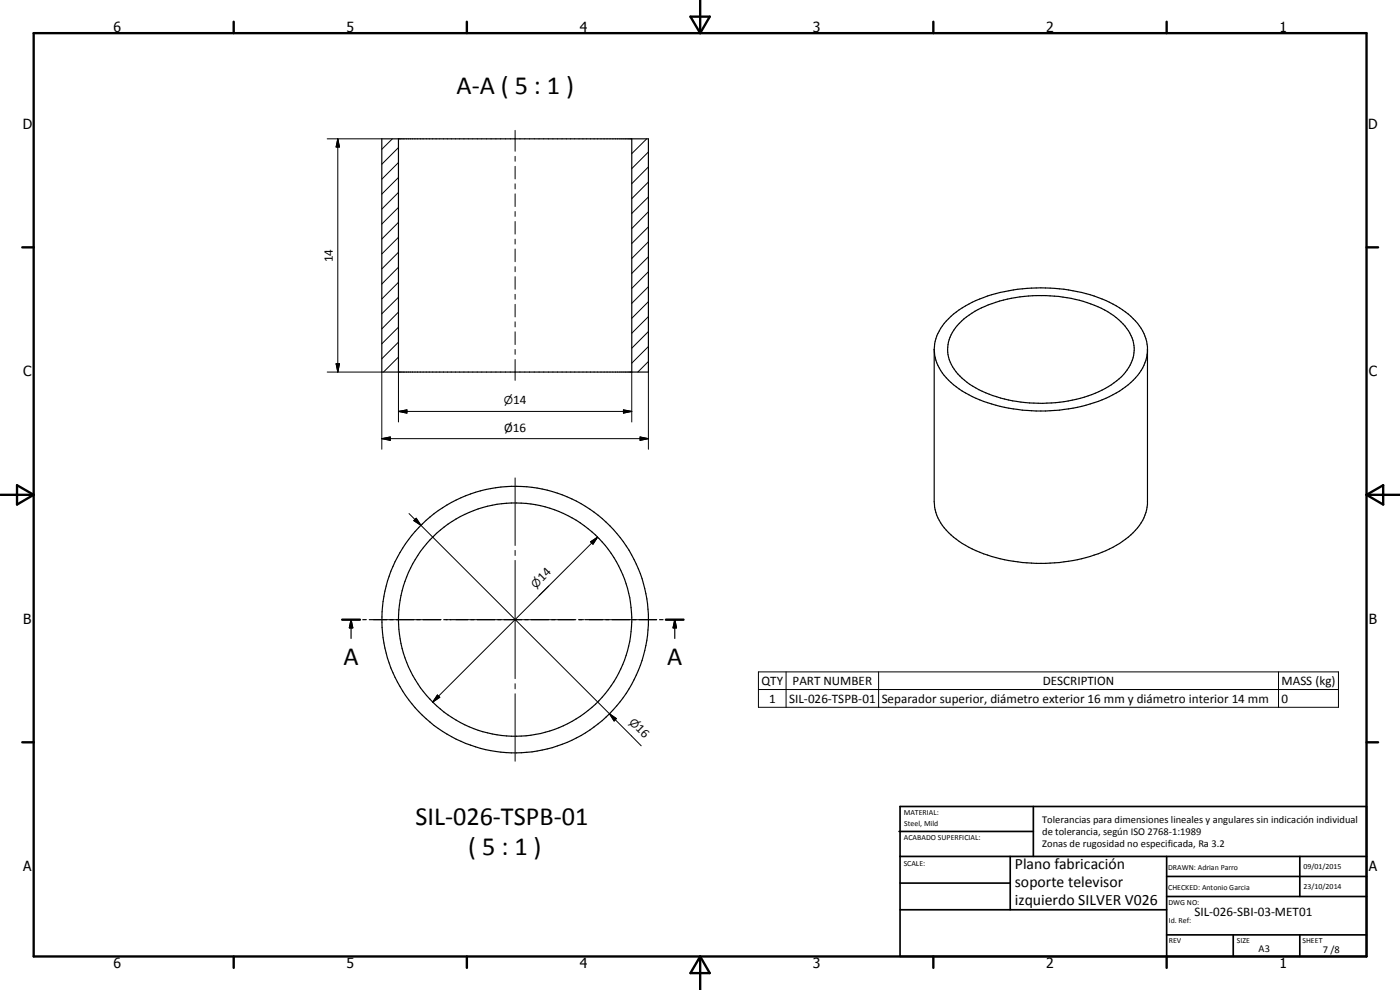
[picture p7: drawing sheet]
<svg xmlns="http://www.w3.org/2000/svg" width="420mm" height="297mm" viewBox="0 0 420 297" stroke-linecap="round" stroke-linejoin="round" font-family="sans-serif">
<g fill="none" stroke="#000" stroke-width=".35">
<path d="M114.6 41.7h80v69.9h-80zM119.6 41.7v69.9M189.6 41.7v69.9M284 96.3a35.1 35.1 0 0 1 21.5-9.5 49.5 49.5 0 0 1 29.5 5 17.3 17.3 0 0 1 9.1 10.6l.3 1.6v47.4a14.8 14.8 0 0 1-6.6 10.4 42.3 42.3 0 0 1-24 7.2 45.4 45.4 0 0 1-25.9-6.6 15 15 0 0 1-7.5-11.9v-45.7a12.6 12.6 0 0 1 3.6-8.5zM287.9 97a28.5 28.5 0 0 1 15.7-7.5 42 42 0 0 1 29.7 4.6 14.1 14.1 0 0 1 7.1 10.3 12.2 12.2 0 0 1-5.3 9.9 37 37 0 0 1-22.2 6.7 49.3 49.3 0 0 1-12.6-1.6 24.2 24.2 0 0 1-14.4-9.3 10.4 10.4 0 0 1 2-13.1zM280.4 104.8a14.9 14.9 0 0 0 7.5 11.9 45.4 45.4 0 0 0 25.9 6.6 49.1 49.1 0 0 0 13.4-2.1 26.7 26.7 0 0 0 15.3-10l1.4-3.1 .5-2.4M102.7 185.9h5.3M105.4 185.9l.5 2.5h-1.1zM105.4 185.9v5.7M108.9 185.9h1M110.8 185.9h5.3M117 185.9h1"/>
<path d="M118.9 185.9h5.3M125.1 185.9h1M127 185.9h5.3M133.2 185.9h1M135.1 185.9h5.3M141.3 185.9h1M143.2 185.9h5.3M149.4 185.9h1M151.3 185.9h5.3M157.5 185.9h1M159.4 185.9h5.3M165.6 185.9h1"/>
<path d="M167.5 185.9h5.3M173.6 185.9h1.1M175.6 185.9h5.3M181.8 185.9h1M183.7 185.9h5.3M189.9 185.9h1M191.8 185.9h5.3M197.9 185.9h1.1M199.8 185.9h5.3M202.5 185.9l.5 2.5h-1zM202.5 185.9v5.7"/>
<circle cx="154.6" cy="185.9" r="35"/>
<circle cx="154.6" cy="185.9" r="40"/>
</g>
<g fill="none" stroke="#000" stroke-width=".71">
<path d="M10.1 9.9h400v277.1h-400zM70.1 6.5v3.4M140.1 6.5v3.4M207.2 5h5.8l-2.9 4.9zM210.1 0v9.9M280.1 6.5v3.4M350.1 6.5v3.4M6.7 74.2h3.4M410.1 74.2h3.5M.1 148.5h10M5.1 145.6l5 2.9-5 2.9zM410.1 148.5h10"/>
<path d="M410.1 148.5l5-2.9v5.8zM102.7 185.9h5.3M199.8 185.9h5.3M6.7 222.7h3.4M410.1 222.7h3.5M70.1 287v3.4M140.1 287v3.4M210.1 287v10M210.1 287l2.9 5h-5.8zM280.1 287v3.4M350.1 287v3.4"/>
</g>
<g fill="none" stroke="#000" stroke-width=".51">
<path d="M269.8 249.5h40.3M270.1 242h140v45h-140zM270.1 257h140M303.2 257v16M310.1 242v15M350.1 257v30M390.1 257v12M270.1 265h33.1M270.1 273h80M350.1 269h60M350.1 263h60M350.1 280.5h60"/>
<path d="M370.1 280.5v6.5M390.1 280.5v6.5"/>
</g>
<path d="M101.4 41.7l.5 2.4h-1zM100.9 109.1h1l-.5 2.5zM114.6 131.6l2.5-.5v1zM119.6 123.4l2.5-.4v1zM187.1 123l2.5 .4-2.5 .6zM192.1 131.1l2.5 .5-2.5 .5zM124.9 155.5l1.4 2.1-2.1-1.4zM177.2 162.6l2.2-1.4-1.4 2.1zM105.4 185.9l.5 2.5h-1.1zM202.5 185.9l.5 2.5h-1zM131.3 208.5l.7 .7-2.1 1.5zM182.9 214.2l2.1 1.4-.7 .7z" fill="#000"/>
<g fill="none" stroke="#000" stroke-width=".3">
<path d="M154.6 39.1v6.3M98.2 41.7h16.4M101.4 41.7l.5 2.4h-1zM101.4 41.7v69.9M117.8 41.7l-3.2 3.1M119.6 57.7l-5 5M119.6 53.3l-5 5M119.6 48.8l-5 5M119.6 44.3l-5 5M154.6 46.9v1.5M154.6 49.9v3.8M154.6 55.2v1.5"/>
<path d="M154.6 58.2v3.8M194.1 41.7l-4.5 4.4M194.6 59.1l-5 5M194.6 54.6l-5 5M194.6 50.1l-5 5M194.6 45.6l-5 5M119.6 75.7l-5 5M119.6 71.2l-5 5M119.6 66.7l-5 5M119.6 62.2l-5 5M154.6 63.5v1.4M154.6 66.5v3.7"/>
<path d="M154.6 71.8v1.4M154.6 74.7v3.8M194.6 77l-5 5M194.6 72.6l-5 5M194.6 68.1l-5 5M194.6 63.5l-5 5.1M119.6 98.2l-5 5M119.6 93.6l-5 5.1M119.6 89.2l-5 4.9M119.6 84.7l-5 5M119.6 80.2l-5 5M154.6 80v1.5"/>
<path d="M154.6 83v3.8M154.6 88.3v1.5M154.6 91.3v3.8M154.6 96.6v1.5M154.6 99.6v3.8M194.6 99.5l-5 5M194.6 95l-5 5M194.6 90.5l-5 5M194.6 86l-5 5M194.6 81.5l-5 5M98.2 111.6h16.4v23.2M100.9 109.1h1l-.5 2.5z"/>
<path d="M119.6 111.6h.1M119.6 107.1l-4.5 4.5M119.6 102.7l-5 5M119.6 111.6v15M154.6 104.9v1.4M154.6 107.9v6.2M189.6 111.6v15M194.6 108.5l-3.2 3.1M194.6 104l-5 5M194.6 111.6v23.2M114.6 131.6l2.5-.5v1zM114.6 131.6h80"/>
<path d="M119.6 123.4l2.5-.4v1zM119.6 123.4h70M187.1 123l2.5 .4-2.5 .6zM192.1 131.1l2.5 .5-2.5 .5zM122.8 154.1l3.5 3.5M124.2 156.2l.7-.7 1.4 2.1zM124.9 155.5l1.4 2.1-2.1-1.4zM126.3 157.6l56.6 56.6M154.6 143.4v20.3M154.6 165.1v1.6M154.6 168.1v35.5M164.7 175.8l-3 2.9"/>
<path d="M177.2 162.6l2.2-1.4-1.4 2.1zM179.4 161.2l-49.5 49.5M112.1 185.9h20.3M133.8 185.9h1.5M136.9 185.9h35.5M173.9 185.9h1.4M176.9 185.9h20.2M131.3 208.5l.7 .7-2.1 1.5zM154.6 205.1v1.6M154.6 208.2v20.2M182.9 214.2l2.1 1.4-.7 .7zM182.9 214.2l9.5 9.6"/>
<path d="M227.6 201.6h174.1v10.6h-174.1zM227.6 206.9h174.1M235.9 201.6v10.6M263.7 201.6v10.6M383.7 201.6v10.6"/>
</g>
<g font-size="7.9">
<text x="137" y="28.2">A-A ( 5 : 1 )</text>
<text x="103.1" y="199.4">A</text>
<text x="200.3" y="199.4">A</text>
<text x="124.7" y="247.4">SIL-026-TSPB-01</text>
<text x="140.5" y="256.5">( 5 : 1 )</text>
</g>
<g font-size="4.7">
<text x="304.6" y="260.8">Plano fabricación</text>
<text x="304.6" y="266.2">soporte televisor</text>
<text x="304.6" y="271.6">izquierdo SILVER V026</text>
</g>
<g font-size="4.2">
<text x="34" y="9.6">6</text>
<text x="104" y="9.6">5</text>
<text x="174" y="9.6">4</text>
<text x="244" y="9.6">3</text>
<text x="314" y="9.6">2</text>
<text x="384" y="9.6">1</text>
<text x="6.8" y="38.7">D</text>
<text x="410.6" y="38.7">D</text>
<text x="7" y="112.9">C</text>
<text x="410.8" y="112.9">C</text>
<text x="7" y="187.1">B</text>
<text x="410.8" y="187.1">B</text>
<text x="7" y="261.4">A</text>
<text x="410.8" y="261.4">A</text>
<text x="34" y="290.4">6</text>
<text x="104" y="290.4">5</text>
<text x="174" y="290.4">4</text>
<text x="244" y="290.4">3</text>
<text x="314" y="290.4">2</text>
<text x="384" y="290.4">1</text>
</g>
<g font-size="3.9">
<text x="99.9" y="78.7" transform="rotate(-90 99.9 78.7)">14</text>
<text x="154" y="121.3">14</text>
<text x="151.3" y="129.7">Ø16</text>
<text x="162.8" y="174.7" transform="rotate(-45 162.8 174.7)">14</text>
<text x="228.5" y="205.5">QTY</text>
<text x="237.9" y="205.5">PART NUMBER</text>
<text x="313" y="205.5">DESCRIPTION</text>
<text x="384.6" y="205.6">MASS (kg)</text>
<text x="230.8" y="210.8">1</text>
<text x="236.8" y="210.8">SIL-026-TSPB-01</text>
<text x="264.6" y="210.9">Separador superior, diámetro exterior 16 mm y diámetro interior 14 mm</text>
<text x="384.6" y="210.8">0</text>
<text x="190.6" y="218.9" transform="rotate(45 190.6 218.9)">16</text>
<text x="358.5" y="275">SIL-026-SBI-03-MET01</text>
</g>
<g font-size="3.3">
<text x="151.2" y="121.3">n</text>
<text x="160.8" y="176.7" transform="rotate(-45 160.8 176.7)">n</text>
<text x="188.7" y="216.9" transform="rotate(45 188.7 216.9)">n</text>
</g>
<g font-size="3.1">
<text x="312.7" y="246.8">Tolerancias para dimensiones lineales y angulares sin indicación individual</text>
<text x="312.7" y="250.4">de tolerancia, según ISO 2768-1:1989</text>
<text x="312.7" y="254">Zonas de rugosidad no especificada, Ra 3.2</text>
<text x="377.7" y="285.6">A3</text>
<text x="397" y="285.9">7 /8</text>
</g>
<g font-size="2.4">
<text x="271.2" y="244.4">MATERIAL:</text>
<text x="271.3" y="252">ACABADO SUPERFICIAL:</text>
<text x="271.4" y="247.9">Steel, Mild</text>
<text x="271.2" y="259.7">SCALE:</text>
<text x="350.6" y="261">DRAWN: Adrian Parro</text>
<text x="391.2" y="260.6">09/01/2015</text>
<text x="350.6" y="267">CHECKED: Antonio Garcia</text>
<text x="391.2" y="266.7">23/10/2014</text>
<text x="350.6" y="271.4">DWG NO:</text>
<text x="350.8" y="276.9">Id. Ref:</text>
<text x="350.8" y="282.8">REV</text>
<text x="371.2" y="282.9">SIZE</text>
<text x="390.9" y="282.9">SHEET</text>
</g>
</svg>
